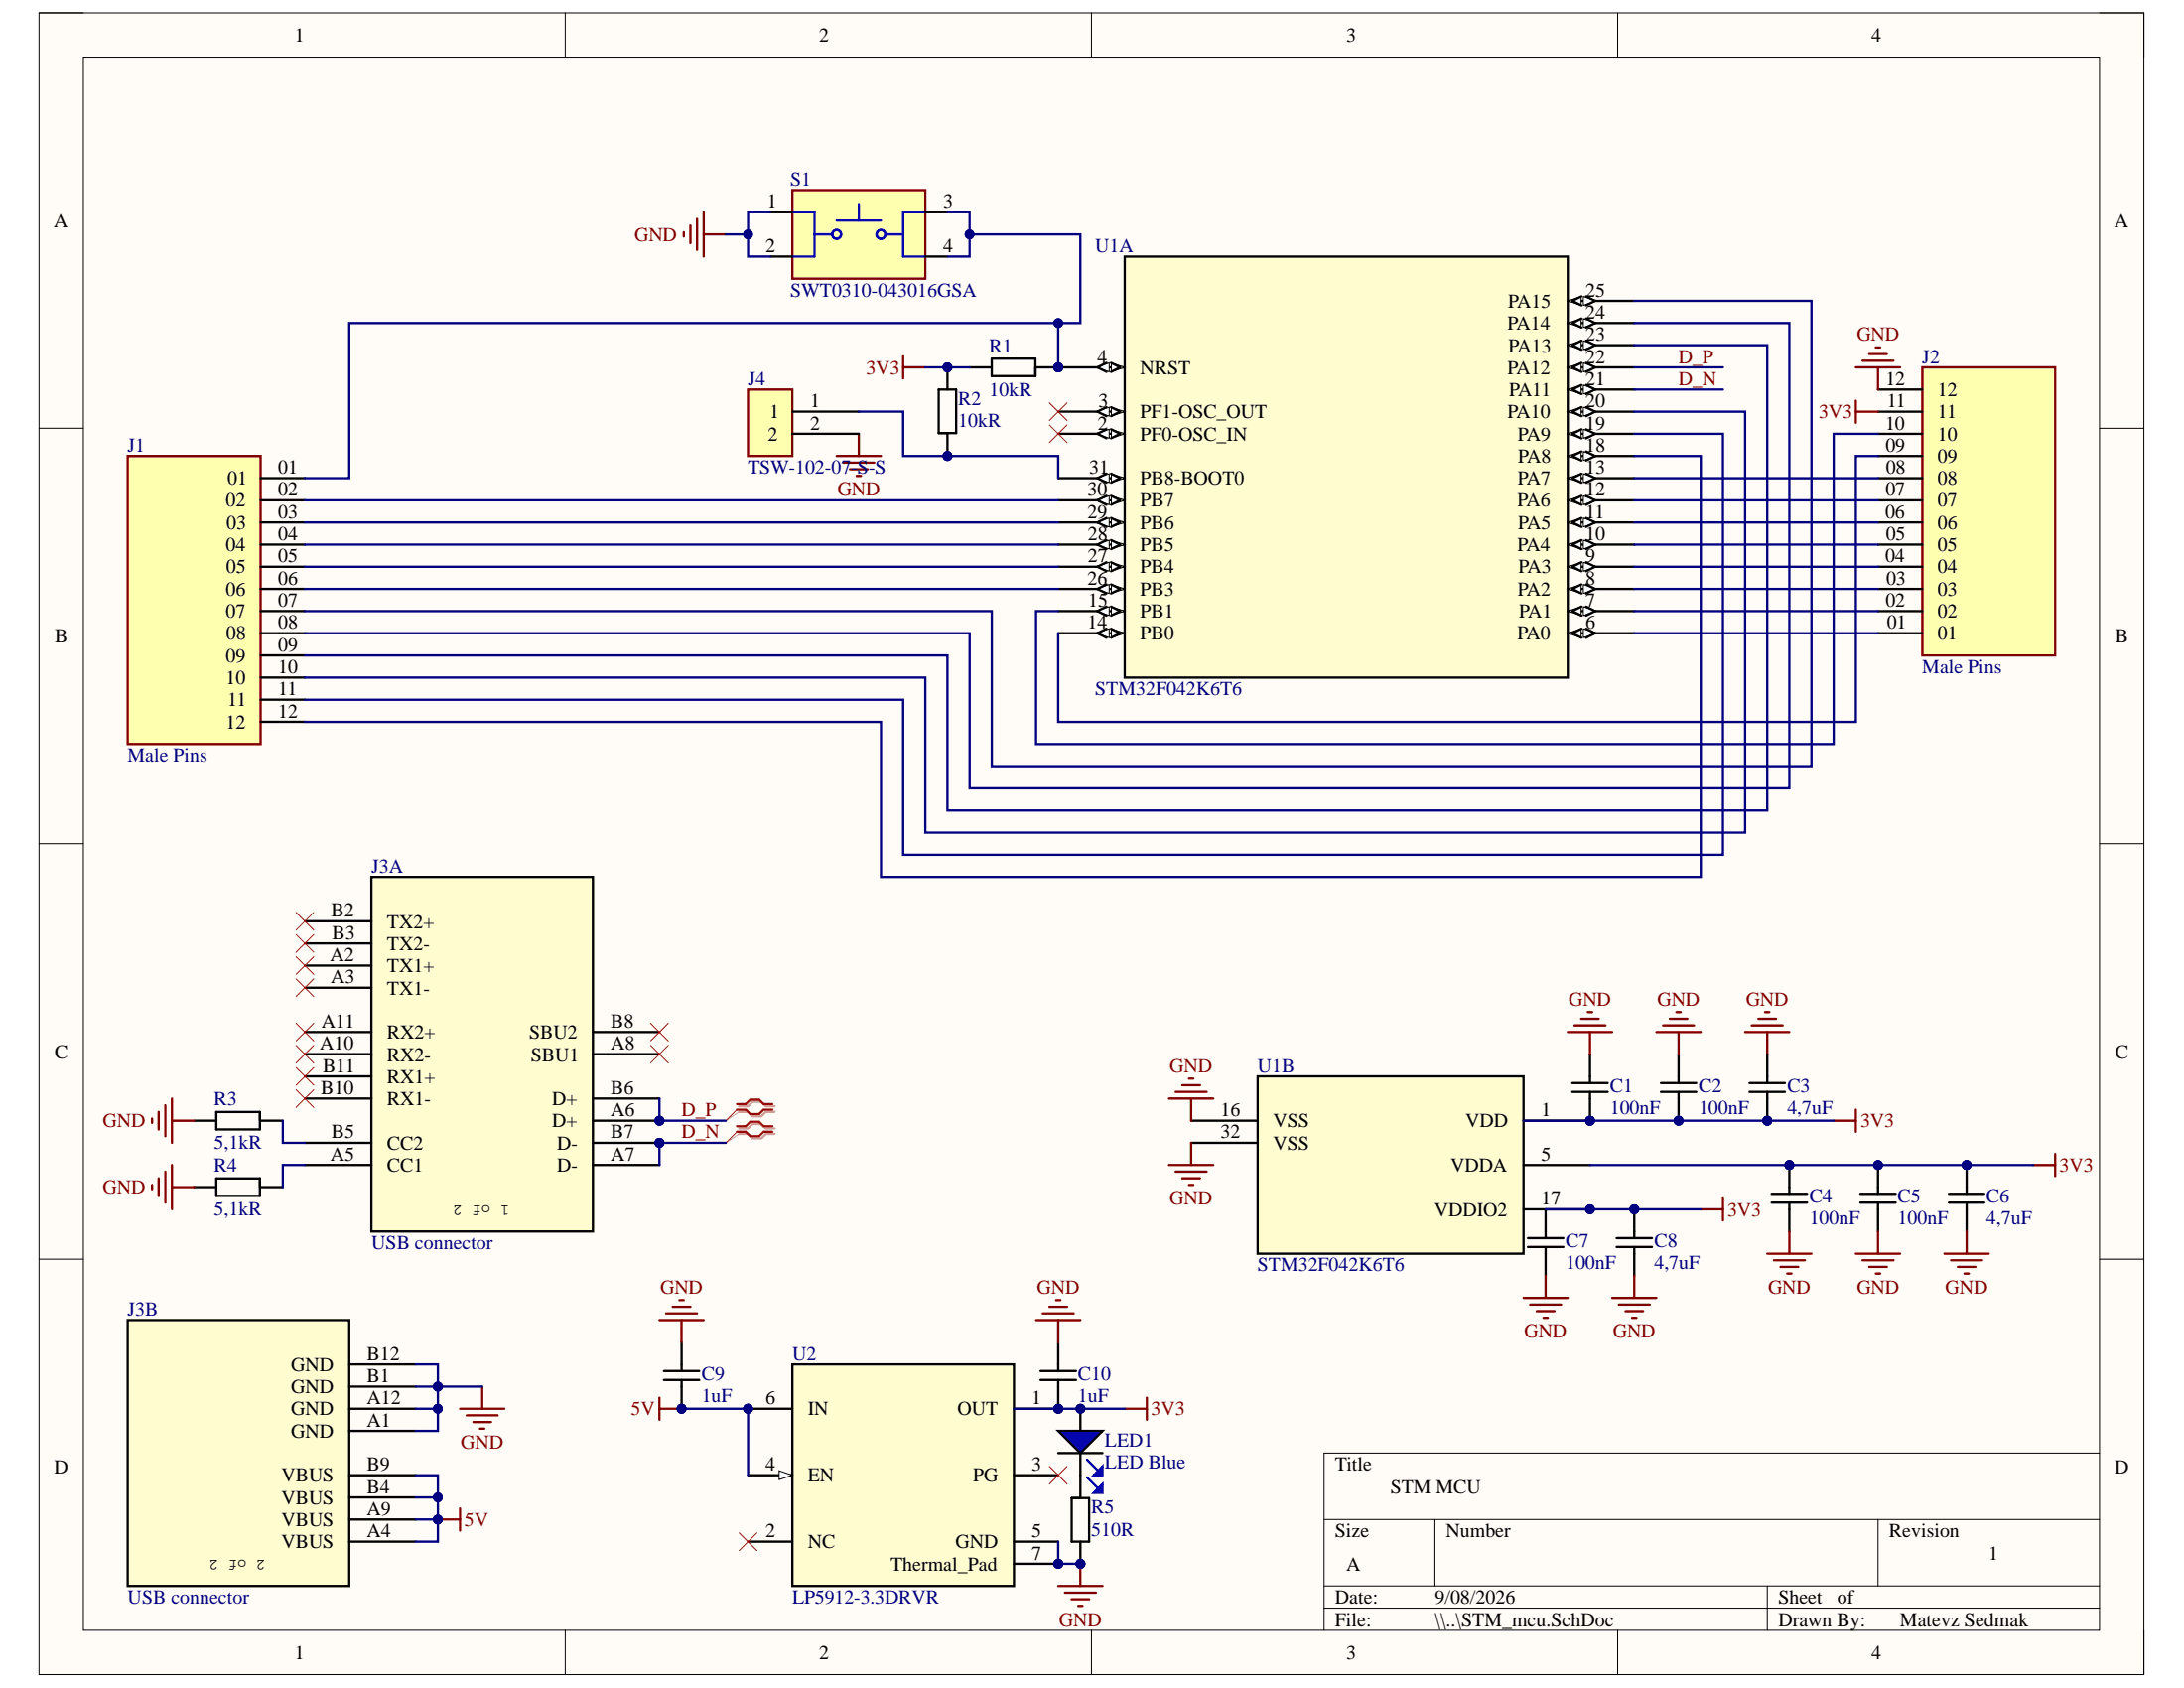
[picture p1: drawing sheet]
# Altium project STM_mikrokrmilnik.PrjPcb
1 sheet, 23 parts. Net scope: global (net labels, ports and power ports of the same name join across sheets).
Board file: STM_mcu.PcbDoc

## Sheet STM_mcu.SchDoc: STM MCU
size A; Date: 10.8.2026; Author: Matevz Sedmak; SheetNumber: 1; SheetTotal: 1

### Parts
C1  100nF  [CAPACITOR_0402]
C2  100nF  [CAPACITOR_0402]
C3  4,7uF  [CAPACITOR_0603]
C4  100nF  [CAPACITOR_0402]
C5  100nF  [CAPACITOR_0402]
C6  4,7uF  [CAPACITOR_0603]
C7  100nF  [CAPACITOR_0402]
C8  4,7uF  [CAPACITOR_0603]
C9  1uF  [CAPACITOR_0603]
C10  1uF  [CAPACITOR_0603]
J1  Male Pins  [SAMTEC_TSW-112-07-L-S]
J2  Male Pins  [SAMTEC_TSW-112-07-L-S]
J3  USB connector  [USB_C_CONN_1054500101]  (parts A,B of 2)
J4  TSW-102-07-S-S  [SAMTEC_TSW-102-07-L-S]
LED1  LED Blue  [LED_0603]
R1  10kR  [RESISTOR_0402]
R2  10kR  [RESISTOR_0402]
R3  5,1kR  [RESISTOR_0402]
R4  5,1kR  [RESISTOR_0402]
R5  510R  [RESISTOR_0402]
S1  SWT0310-043016GSA  [SWT0310 - switch]
U1  STM32F042K6T6  [Quad32-STM32F042K6T6]  (parts A,B of 2)
U2  LP5912-3.3DRVR  [LP5912]

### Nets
3V3: C1.1 C2.1 C3.1 C4.1 C5.1 C6.1 C7.1 C8.1 C10.1 J2.11 LED1.2(A) R1.1(R1) R2.1(R1) U1.1(VDD) U1.5(VDDA) U1.17(VDDIO2) U2.1(OUT)
5V: C9.1 J3.A4(VBUS) J3.A9(VBUS) J3.B4(VBUS) J3.B9(VBUS) U2.4(EN) U2.6(IN)
GND: C1.2 C2.2 C3.2 C4.2 C5.2 C6.2 C7.2 C8.2 C9.2 C10.2 J2.12 J3.A1(GND) J3.A12(GND) J3.B1(GND) J3.B12(GND) J4.2 R3.1(R1) R4.1(R1) R5.1(R1) S1.1 S1.2 U1.16(VSS) U1.32(VSS) U2.5(GND) U2.7(Thermal_Pad)
D_N: J3.A7(D-) J3.B7(D-) U1.21(PA11)
D_P: J3.A6(D+) J3.B6(D+) U1.22(PA12)
NetJ1_01: J1.01 R1.2(R2) S1.3 S1.4 U1.4(NRST)
NetJ1_02: J1.02 U1.30(PB7)
NetJ1_03: J1.03 U1.29(PB6)
NetJ1_04: J1.04 U1.28(PB5)
NetJ1_05: J1.05 U1.27(PB4)
NetJ1_06: J1.06 U1.26(PB3)
NetJ1_07: J1.07 U1.25(PA15)
NetJ1_08: J1.08 U1.24(PA14)
NetJ1_09: J1.09 U1.23(PA13)
NetJ1_10: J1.10 U1.20(PA10)
NetJ1_11: J1.11 U1.19(PA9)
NetJ1_12: J1.12 U1.18(PA8)
NetJ2_01: J2.01 U1.6(PA0)
NetJ2_02: J2.02 U1.7(PA1)
NetJ2_03: J2.03 U1.8(PA2)
NetJ2_04: J2.04 U1.9(PA3)
NetJ2_05: J2.05 U1.10(PA4)
NetJ2_06: J2.06 U1.11(PA5)
NetJ2_07: J2.07 U1.12(PA6)
NetJ2_08: J2.08 U1.13(PA7)
NetJ2_09: J2.09 U1.14(PB0)
NetJ2_10: J2.10 U1.15(PB1)
NetJ3_A5: J3.A5(CC1) R4.2(R2)
NetJ3_B5: J3.B5(CC2) R3.2(R2)
NetJ4_1: J4.1 R2.2(R2) U1.31(PB8-BOOT0)
NetLED1_1: LED1.1(C) R5.2(R2)

Not connected (* = marked no-connect by the designer): J3 A2(TX1+)* A3(TX1-)* A8(SBU1)* A10(RX2-)* A11(RX2+)* B2(TX2+)* B3(TX2-)* B8(SBU2)* B10(RX1-)* B11(RX1+)*; U1 2(PF0-OSC_IN)* 3(PF1-OSC_OUT)*; U2 2(NC)* 3(PG)*

### Layout directives
differential pair: D_N, D_P

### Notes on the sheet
- STM MCU
- 1
- Matevz Sedmak
